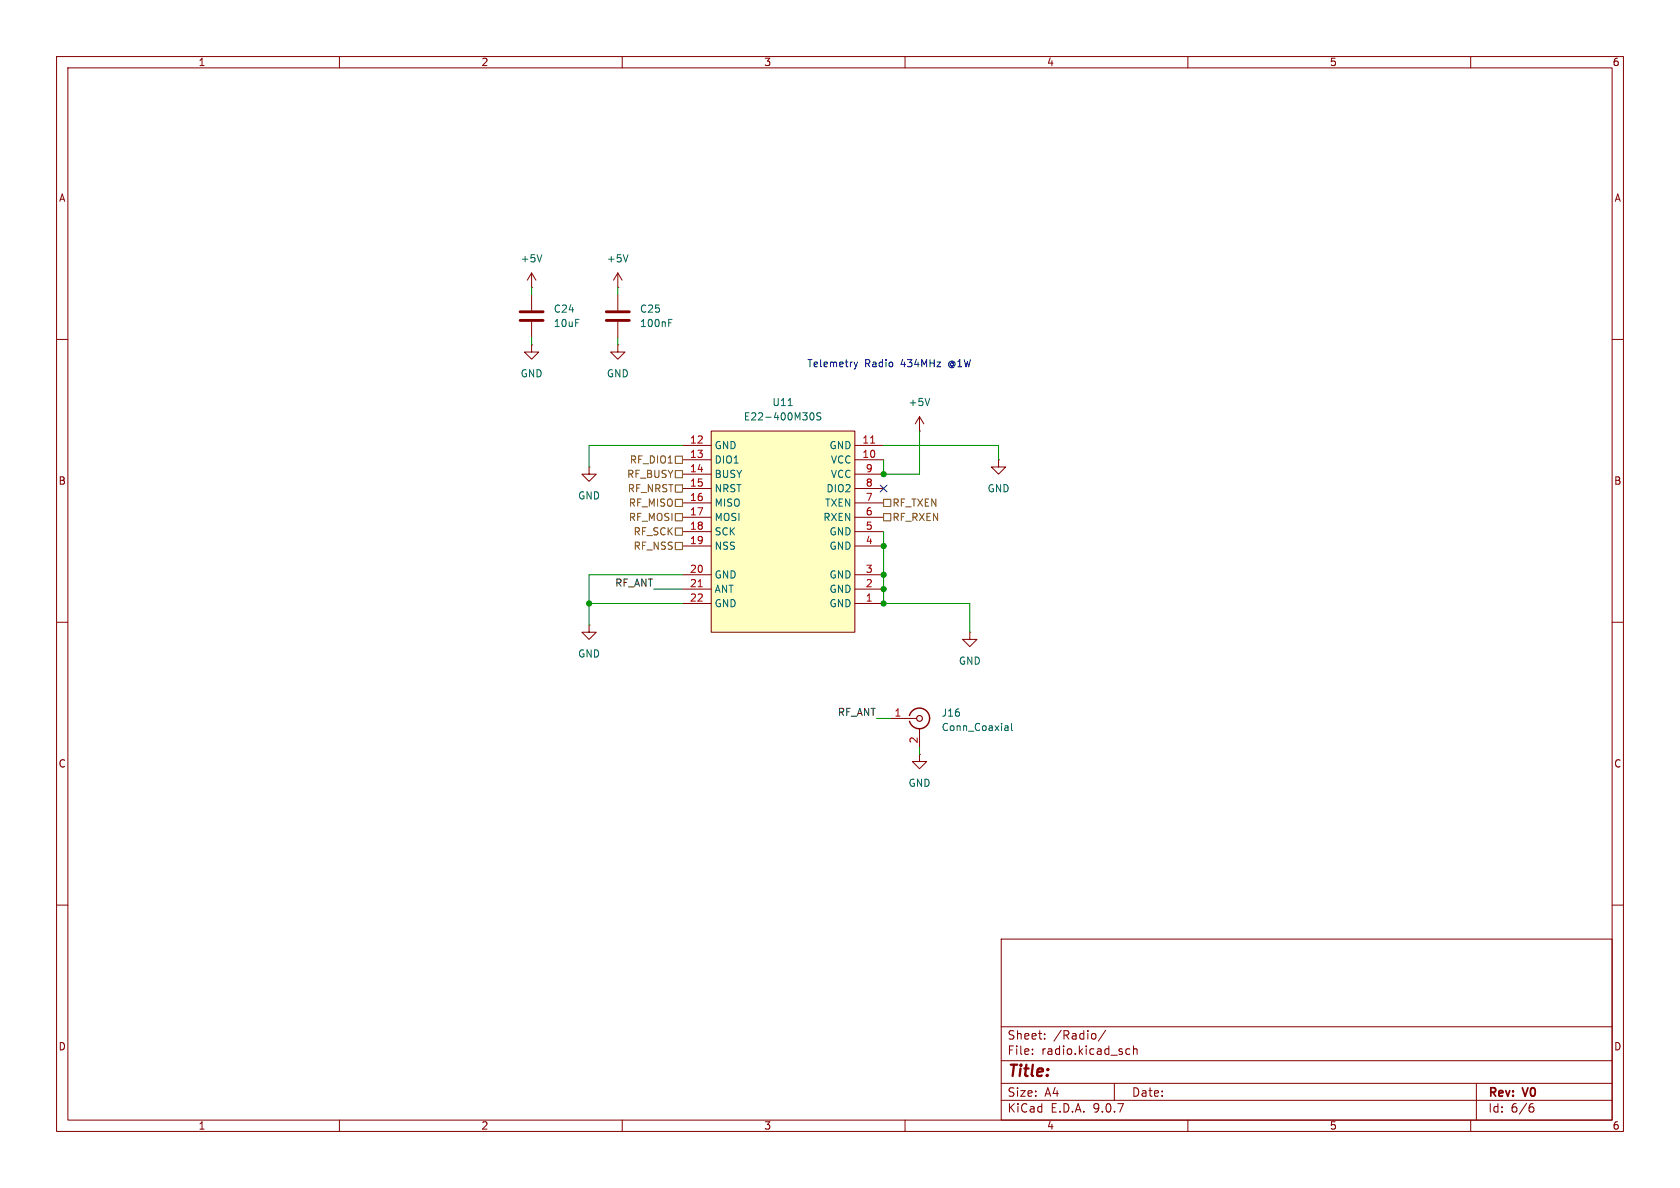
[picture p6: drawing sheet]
<svg xmlns="http://www.w3.org/2000/svg" width="297mm" height="210mm" viewBox="0 0 297 210" stroke-linecap="round" stroke-linejoin="round" font-family="sans-serif">
<g fill="none" stroke="#840000" stroke-width=".18">
<path d="M10 10h277v190h-277zM12 12h273v186h-273zM60 10v2M110 10v2M160 10v2M210 10v2M260 10v2M94 50.8h.1M94 48.3v2.5M94 52.1v2.8M94 56.9v2.8M94 48.3l-.8 1.2"/>
<path d="M94 48.3l.7 1.2M109.2 50.8h.1M109.2 48.3v2.5M109.2 52.1v2.8M109.2 56.9v2.8M109.2 48.3l-.7 1.2M109.2 48.3l.8 1.2M10 60h2M94 61v1.2h1.2l-1.2 1.3-1.3-1.3h1.3M94 61h.1M109.2 61v1.2h1.3l-1.3 1.3-1.3-1.3h1.3M109.2 61h.1"/>
<path d="M162.6 76.2h.1M162.6 73.7v2.5M162.6 73.7l-.8 1.2M162.6 73.7l.7 1.2M285 60h2M104.1 82.6v1.2h1.3l-1.3 1.3-1.2-1.3h1.2M104.1 82.6h.1M176.5 81.3v1.3h1.3l-1.3 1.2-1.2-1.2h1.2M176.5 81.3h.1M10 110h2M104.1 110.5v1.3h1.3l-1.3 1.2-1.2-1.2h1.2M104.1 110.5h.1"/>
<path d="M171.4 111.8v1.2h1.3l-1.3 1.3-1.2-1.3h1.2M171.4 111.8h.1M285 110h2M157.5 127h4.6M162.6 133.4v1.2h1.2l-1.2 1.3-1.3-1.3h1.3M162.6 133.4h.1M162.6 128.8v3.3M10 160h2M177 166h108v32h-108zM285 160h2M60 198v2M110 198v2"/>
<path d="M160 198v2M177 194.5h108M177 191.5h108M177 187.5h108M177 181.5h108M182.5 186.3v.1M182.5 185.5v.1M184.7 183.6v.1M184.7 182.8v.1M193.6 182.8l.1 .2v.4l-.1 .2M195.5 182.1l-1.3 2M197 191.5v3"/>
<path d="M199.2 186.3h.5M199.2 185.5h.5M200.4 185.5l.2-.1 .4 .1v.9M200.4 184.9v1.5M210 198v2M260 198v2M261 191.5v6.5M270.6 195.7h.4l.2 .3-.1 .5-.5 .1M271 195.1l-.4 .1"/>
</g>
<path d="M91.9 55.1h4.1M91.9 56.6h4.1M107.2 55.1h4.1M107.2 56.6h4.1" fill="none" stroke="#840000" stroke-width=".51"/>
<path d="M160.8 126.5a1.82 1.82 0 0 1 2-1.3 1.82 1.82 0 0 1 1.5 1.8M164.3 127a1.81 1.81 0 0 1-1.5 1.8 1.81 1.81 0 0 1-2-1.3" fill="none" stroke="#840000" stroke-width=".25"/>
<circle cx="162.6" cy="127" r=".51" fill="none" stroke="#840000" stroke-width=".2"/>
<path d="M95.8 45l-.4 1.3M111 45l-.4 1.3M118.2 57.1h.4M118.2 56.5h.6M164.4 70.4l-.4 1.3M177.8 128.3h.2l.2 .2v.6M178.2 129.1h-.4M178.2 128.6l-.4 .1M178.8 127.9v1.1l.2 .1" fill="none" stroke="#006464" stroke-width=".18"/>
<path d="M125.7 76.2h25.4v35.6h-25.4z" fill="#ffffc2"/>
<g fill="none" stroke="#840000" stroke-width=".18">
<path d="M120.6 78.7h5.1M125.7 76.2h25.4v35.6h-25.4zM151.1 78.7h5.1M120.6 81.3h5.1M120.6 83.8h5.1M120.6 86.4h5.1M120.6 88.9h5.1M120.6 91.4h5.1M120.6 94h5.1M120.6 96.5h5.1M151.1 81.3h5.1M151.1 83.8h5.1"/>
<path d="M151.1 86.4h5.1M151.1 88.9h5.1M151.1 91.4h5.1M151.1 94h5.1M151.1 96.5h5.1M120.6 101.6h5.1M120.6 104.1h5.1M120.6 106.7h5.1M151.1 101.6h5.1M151.1 104.1h5.1M151.1 106.7h5.1"/>
</g>
<path d="M153.9 78.3h.7M123.4 103.7h.8" fill="none" stroke="#a90000" stroke-width=".18"/>
<path d="M139.3 71.7h.8M143.2 73.2l.3-.2a.68 .68 0 0 1 .4 .6 .68 .68 0 0 1-.4 .6l-.3-.2M145.1 73h-.5l-.2 .1v.4l.6 .2 .1 .3-.2 .2h-.5" fill="none" stroke="#006464" stroke-width=".18"/>
<path d="M119.4 83.2h1.2v1.3h-1.2zM119.4 80.6h1.2v1.3h-1.2zM119.4 85.7h1.2v1.3h-1.2zM119.4 90.8h1.2v1.3h-1.2zM119.4 88.3h1.2v1.2h-1.2zM119.4 95.9h1.2v1.3h-1.2zM119.4 93.3h1.2v1.3h-1.2zM156.2 90.8h1.3v1.3h-1.3zM156.2 88.3h1.3v1.2h-1.3z" fill="none" stroke="#725600" stroke-width=".18"/>
<g fill="none" stroke="#009600" stroke-width=".18">
<path d="M94 50.8v1.3M94 59.7v1.3M109.2 50.8v1.3M109.2 59.7v1.3M120.6 78.7h-16.5v3.9M156.2 78.7h20.3v2.6M162.6 76.2v7.6h-6.4v-2.5M156.2 94v12.7h15.2v5.1M104.1 106.7h16.5M115.6 104.1h5M120.6 101.6h-16.5v8.9M154.9 127h2.6"/>
<path d="M162.6 132.1v1.3"/>
</g>
<path d="M155.6 85.8l1.2 1.2M156.8 85.8l-1.2 1.2" fill="none" stroke="#000084" stroke-width=".18"/>
<path d="M151 64l.3 .8M151.3 64.8l-.3 .5M151.6 64l-.3 .8" fill="none" stroke="#0000c2" stroke-width=".18"/>
<g fill="#009600" stroke="#009600" stroke-width=".18">
<circle cx="104.1" cy="106.7" r=".46"/>
<circle cx="156.2" cy="83.8" r=".46"/>
<circle cx="156.2" cy="106.7" r=".46"/>
<circle cx="156.2" cy="104.1" r=".46"/>
<circle cx="156.2" cy="101.6" r=".46"/>
<circle cx="156.2" cy="96.5" r=".46"/>
</g>
<text font-size="2.8" fill="#840000" x="178" y="190.9">Title:</text>
<g font-size="2.1" fill="#840000">
<text x="178" y="184">Sheet:</text>
<text x="186.2" y="184">/Radio/</text>
<text x="178" y="186.7">File:</text>
<text x="184.1" y="186.7">radio.kicad_sch</text>
<text x="178" y="196.9">KiCad</text>
<text x="178" y="194.1">Size:</text>
<text x="184.7" y="194.1">A4</text>
<text x="185.7" y="196.9">E.D.A.</text>
<text x="193.3" y="196.9">9.0.7</text>
<text x="200" y="194.1">Date:</text>
<text x="263" y="194.3">Rev:</text>
<text x="263" y="196.9">Id:</text>
<text x="267.1" y="196.9">6/6</text>
<text x="269.4" y="194.3">V0</text>
</g>
<g font-size="1.8" fill="#840000">
<text x="35" y="11.9">1</text>
<text x="85" y="11.9">2</text>
<text x="135" y="11.9">3</text>
<text x="185" y="11.9">4</text>
<text x="235" y="11.9">5</text>
<text x="285" y="11.9">6</text>
<text x="10.3" y="35.9">A</text>
<text x="285.3" y="35.9">A</text>
<text x="10.3" y="85.9">B</text>
<text x="285.3" y="85.9">B</text>
<text x="10.3" y="135.9">C</text>
<text x="285.3" y="135.9">C</text>
<text x="10.3" y="185.9">D</text>
<text x="285.3" y="185.9">D</text>
<text x="35" y="199.9">1</text>
<text x="85" y="199.9">2</text>
<text x="135" y="199.9">3</text>
<text x="185" y="199.9">4</text>
<text x="235" y="199.9">5</text>
<text x="285" y="199.9">6</text>
</g>
<g font-size="1.8" fill="#006464">
<text x="91.9" y="46.6">+5V</text>
<text x="107.2" y="46.6">+5V</text>
<text x="97.8" y="55.5">C24</text>
<text x="97.8" y="58">10uF</text>
<text x="113" y="58">100nF</text>
<text x="113" y="55.5">C25</text>
<text x="91.9" y="66.9">GND</text>
<text x="107.2" y="66.9">GND</text>
<text x="136.5" y="72">U11</text>
<text x="160.5" y="72">+5V</text>
<text x="131.4" y="74.5">E22-400M30S</text>
<text x="126.2" y="79.6">GND</text>
<text x="126.2" y="82.1">DIO1</text>
<text x="146.5" y="79.6">GND</text>
<text x="146.8" y="82.1">VCC</text>
<text x="102.1" y="88.5">GND</text>
<text x="126.2" y="84.7">BUSY</text>
<text x="126.2" y="87.2">NRST</text>
<text x="126.2" y="89.8">MISO</text>
<text x="145.8" y="89.8">TXEN</text>
<text x="146" y="87.2">DIO2</text>
<text x="146.8" y="84.7">VCC</text>
<text x="174.5" y="87.2">GND</text>
<text x="126.2" y="92.3">MOSI</text>
<text x="126.2" y="94.8">SCK</text>
<text x="145.5" y="92.3">RXEN</text>
<text x="146.5" y="94.8">GND</text>
<text x="126.2" y="97.4">NSS</text>
<text x="146.5" y="97.4">GND</text>
<text x="126.2" y="102.5">GND</text>
<text x="126.2" y="105">ANT</text>
<text x="126.2" y="107.5">GND</text>
<text x="146.5" y="102.5">GND</text>
<text x="146.5" y="105">GND</text>
<text x="146.5" y="107.5">GND</text>
<text x="102.1" y="116.4">GND</text>
<text x="169.4" y="117.7">GND</text>
<text x="166.4" y="129.4">Conn_Coaxial</text>
<text x="166.4" y="126.9">J16</text>
<text x="160.5" y="139.3">GND</text>
</g>
<g font-size="1.8" fill="#0000c2">
<text x="142.6" y="65.1">Telemetry</text>
<text x="152.9" y="65.1">Radio</text>
<text x="159.4" y="65.1">434MHz</text>
<text x="168" y="65.1">@1W</text>
</g>
<g font-size="1.8" fill="#725600">
<text x="111.2" y="82.1">RF_DIO1</text>
<text x="110.8" y="84.7">RF_BUSY</text>
<text x="110.9" y="87.2">RF_NRST</text>
<text x="111.1" y="89.8">RF_MISO</text>
<text x="157.7" y="89.8">RF_TXEN</text>
<text x="111.1" y="92.3">RF_MOSI</text>
<text x="111.9" y="94.8">RF_SCK</text>
<text x="157.7" y="92.3">RF_RXEN</text>
<text x="111.9" y="97.4">RF_NSS</text>
</g>
<g font-size="1.8" fill="#a90000">
<text x="121.9" y="78.5">12</text>
<text x="121.9" y="81">13</text>
<text x="121.9" y="83.6">14</text>
<text x="152.4" y="78.5">11</text>
<text x="152.4" y="81">10</text>
<text x="153" y="83.6">9</text>
<text x="121.9" y="86.1">15</text>
<text x="121.9" y="88.6">16</text>
<text x="153" y="86.1">8</text>
<text x="153" y="88.6">7</text>
<text x="121.9" y="91.2">17</text>
<text x="121.9" y="93.7">18</text>
<text x="153" y="91.2">6</text>
<text x="153" y="93.7">5</text>
<text x="121.9" y="96.3">19</text>
<text x="121.9" y="101.3">20</text>
<text x="153" y="96.3">4</text>
<text x="153" y="101.3">3</text>
<text x="121.9" y="103.9">21</text>
<text x="121.9" y="106.4">22</text>
<text x="153" y="103.9">2</text>
<text x="153" y="106.4">1</text>
<text x="158" y="126.7">1</text>
<text x="162.3" y="131.5" transform="rotate(-90 162.3 131.5)">2</text>
</g>
<g font-size="1.8" fill="#0f0f0f">
<text x="108.7" y="103.8">RF_ANT</text>
<text x="148" y="126.7">RF_ANT</text>
</g>
</svg>
